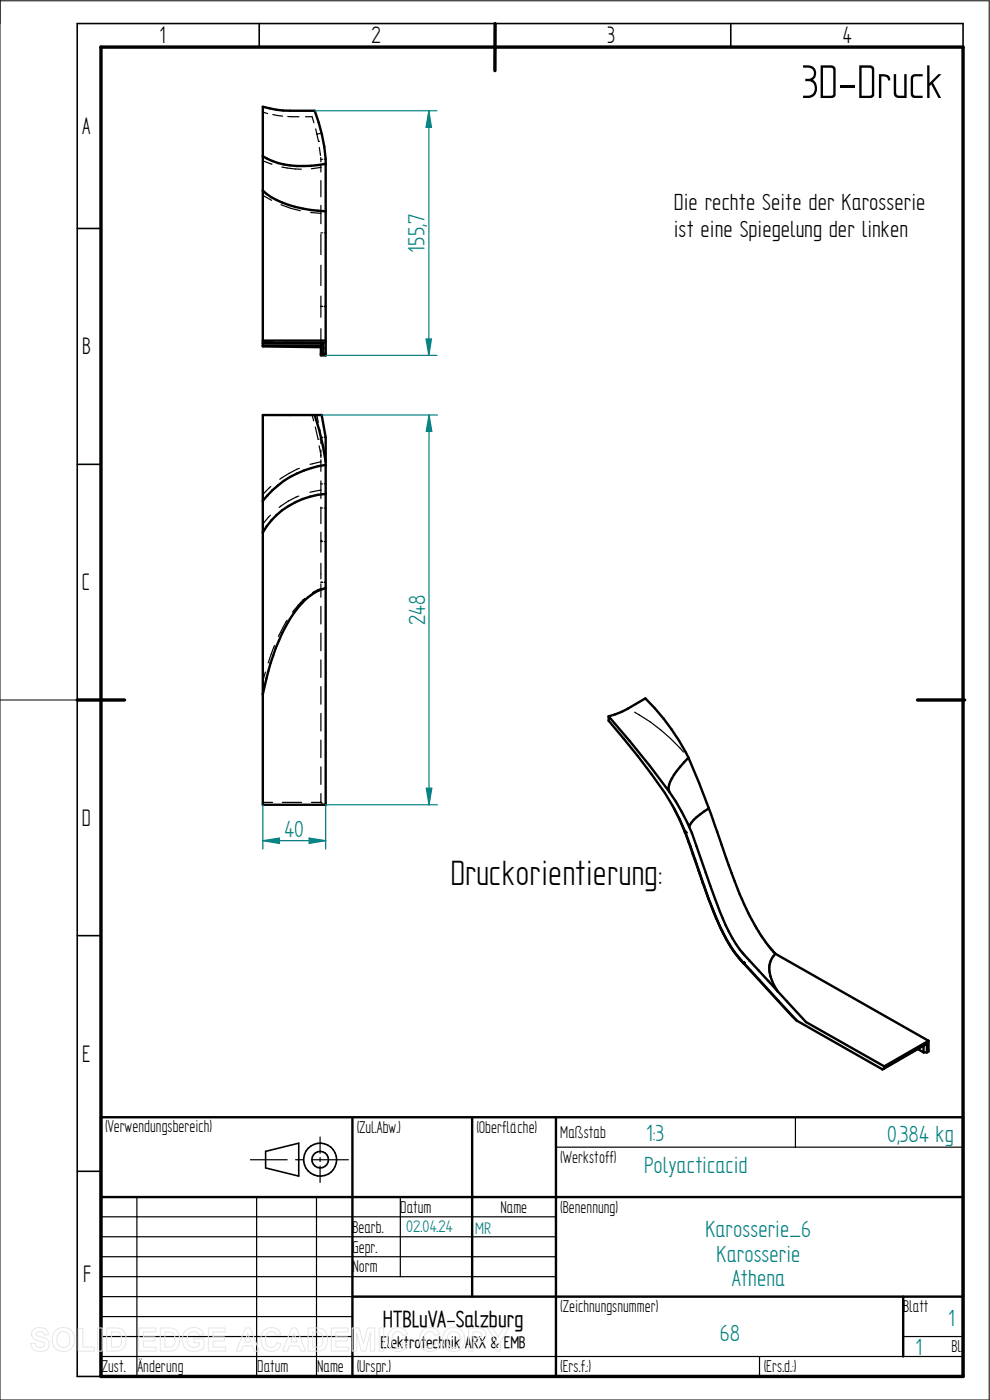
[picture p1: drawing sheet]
<svg xmlns="http://www.w3.org/2000/svg" width="210mm" height="297mm" viewBox="0 0 210 297" stroke-linecap="round" stroke-linejoin="round" font-family="sans-serif">
<path d="M0 0v297h209.8v-296.8h-209.8M0 148.5h16.4" fill="none" stroke="#000" stroke-width=".21"/>
<g fill="none" stroke="#000" stroke-width=".34">
<path d="M55 5v5M105 5v5M155 5v5M204.3 10v-5h-187.9v287h5M16.4 48.5h5M16.4 98.5h5M16.4 148.5h5M16.4 198.5h5M16.4 248.5h5M56.3 244.3l7.1-1.8v7l-7.1-1.7z"/>
<circle cx="67.9" cy="246" r="3.5"/>
<circle cx="67.9" cy="246" r="1.76"/>
</g>
<path d="M21.4 10h182.9v282h-182.9zM105 5v10M16.4 148.5h10M194.6 148.5h10" fill="none" stroke="#000" stroke-width=".72"/>
<g fill="none" stroke="#000" stroke-width=".51">
<path d="M55.8 33.1a16.5 16.5 0 0 0 10.2 2.1l3.1-.4M55.8 40.4a18.6 18.6 0 0 0 10 4.1l3.3 .3M55.8 72.3h13.3M55.8 72.8h12.8M55.8 73.3h12.3M68.1 73.3v2.1h1v-41.7a37.5 37.5 0 0 0-2.3-10.2 31.2 31.2 0 0 1-11-.9v50.9l12.3 .2M68.1 75.1h1M68.6 72.8v2.3M68.6 72.8l-.5 .5M55.8 88.1h12.4l.9 4.7v77.9h-13.3zM66.8 88.1l.9 3.2 1.4 6.6M69.1 98.6a20 20 0 0 0-13.3 7.7"/>
<path d="M69.1 104.8a16.8 16.8 0 0 0-13.3 8.2M69.1 124.8a12.1 12.1 0 0 0-6.7 5.1 45 45 0 0 0-6.6 17.4M129.1 152a24.1 24.1 0 0 0 7.8-3.8 48.1 48.1 0 0 1 9.1 12.5M129.1 152v.9a174.2 174.2 0 0 1 12 15.3 65.6 65.6 0 0 1 7.3 16.9 70.4 70.4 0 0 0 6.4 15.4l1.3 2 1.5 1.7M129.1 152l8.8 10.5 4.1 5.5M142 168a46.8 46.8 0 0 1 4.8 8.7 259.3 259.3 0 0 0 6.5 18.2 25.4 25.4 0 0 0 5.7 8.9l12 13 16.6 9.4M143 171.4a122.2 122.2 0 0 1 6.1 15.9 81.9 81.9 0 0 0 4.6 11.2M146 160.7l4.4 10.8M146 160.7l-3 3.6a5.2 5.2 0 0 0-1.1 3.3l.1 .4M150.4 171.5l3.7 10.6a72.2 72.2 0 0 0 7.1 16.1l1.8 2.5 1.5 1.7M150.4 171.5l-1.9 1.3a6 6 0 0 0-2.3 2.6M153.9 198.9l1.6 2.6 1.8 2.3 11.7 12.7"/>
<path d="M157.7 204.3l11.3 12.2M164.5 202.4l32.5 18.4M164.5 202.4a4.8 4.8 0 0 0-.7 5.7l1.2 2.3M169 216.5l18.2 10.4M21.4 237h182.9v55h-182.9zM74.8 237v55M100.2 237v38.1M117.9 237v55M187.6 226.2v.5l-.4 .2M194.7 222.5l1.2 .8M195.9 223.3h.7M196.6 221.4l-.7 .4v1.5"/>
<path d="M196.6 221.4l-9.4 5.5M196.6 221.4v1.9M197 220.8v2.3l-.4 .2M197 220.8l-9.4 5.4M21.4 254h182.9M74.8 275.1h129.5M191.6 275.1v12.7"/>
</g>
<g fill="none" stroke="#000" stroke-width=".25">
<path d="M55.8 34.1l1.9 .7M55.8 23.8l1 .3M57.9 24.3l2 .3M59.8 35.4l4.1 .5M61 24.7l2.4 .1M64.8 24.8h1.4l.4 1.2M67 27.3l.6 2.7M67.2 28.4h.1M67.4 28.4h-.2M67.6 30h.1M67.7 31.3l.3 1.7M67.9 28.3l-.3 .1"/>
<path d="M68 33.4l.1 .4M68.1 33.8v.5M68.1 35v1.5M68.1 38.3v3.4M68.1 35.5l-2.1 .3M68.2 28.2l-.1 .1M68.4 33.8h-.3M69.1 33.7l-.3 .1M55.8 41.4l1.8 1.1M59.6 43.4l2.1 .8 2 .5M65.9 45.1l2.2 .2M68.1 49.4h.3"/>
<path d="M68.1 43.6v3.9M68.1 49.7v4.3M68.1 56.3v4.3M68.8 49.4h.3M55.8 72.5h2.2M60.2 72.6h4.4M66.9 72.6l2.2 .1M68.1 73.9h.3M68.1 65h.3M68.1 62.8v4.5M68.1 69.7v2.8M68.1 72.9v.4"/>
<path d="M68.8 73.9h.3M68.8 65h.3M63.5 99.4l-2.2 1-1.9 1.3M66.2 88.1l.3 1.2M66.9 90.6l.6 2.6M67.2 88.1l.3 1.5M67.5 93.2h.1M67.7 94.6l.3 1.5M67.8 91.2l.3 1.6M68 96.4l.1 .3M68.1 92.8v1.3M68.1 95.5v1.6"/>
<path d="M68.1 97.5v2.5M68.1 92.8h.3M68.1 98l-2.3 .5M68.8 92.8h.3h-.3M57.4 109.3l-1.6 1.9M57.4 103.2l-1.6 1.7M63.4 105.2a15.1 15.1 0 0 0-4.2 2.5M68.1 114.6h.1M68.1 102v3.7M68.1 107.6v3.5M68.1 112.9v1.7M68.1 114.8v2.3"/>
<path d="M68.1 119.5v3.3M68.1 102.7h.3M68.1 107.8h.3M68.1 114.9h.3M68.1 104l-2.4 .4M68.8 102.7h.3M68.8 107.8h.3M68.8 114.9h.3M58.3 136.9l-1.4 3.7M60.9 131.6l-1.8 3.4M64.7 127l-2.6 2.9M68.1 123.9v2.8"/>
<path d="M68.1 128.7v3.7M68.1 134.3v3.7M68.1 140v3.7M68.1 123.5h.3M68.1 124.8l-1.8 .9M68.8 123.5h.3M56.3 142.6l-.5 1.9M68.1 145.7v3.7M68.1 151.3v3.8M68.1 157v3.7M134.6 151.1a38.4 38.4 0 0 1 10.4 8.5M55.8 170.2h2"/>
<path d="M59.9 170.2h4.1M66.1 170.2h2M68.1 170.2h.1M68.1 162.7v3.7M68.1 168.4v1.8M68.1 170.2l.1 .2M68.5 170.6l.1 .1M168.7 237v6.4M21.4 258.1h96.5M29 254v38M53.1 246h7.8M54.4 254v38"/>
<path d="M62.7 246h1.7M66.2 246h7.7M67.1 254v38M67.9 241.2v3.5M67.9 245.6v.8M67.9 247.4v3.5M84.9 254v16.8M117.9 243.4h86.4M21.4 270.8h96.5M21.4 266.6h96.5M21.4 262.4h96.5M21.4 275.1h53.4"/>
<path d="M21.4 279.3h53.4M21.4 287.8h182.9M21.4 283.5h53.4M161.1 287.8v4.2M191.6 283.5h12.7"/>
</g>
<g fill="#000">
<circle cx="68.1" cy="73.3" r=".25"/>
<circle cx="145.3" cy="176.4" r=".25"/>
<circle cx="145.3" cy="176.5" r=".25"/>
<circle cx="145.3" cy="176.6" r=".25"/>
<circle cx="145.4" cy="176.7" r=".25"/>
<circle cx="145.4" cy="176.6" r=".25"/>
<circle cx="157.6" cy="204.2" r=".25"/>
<circle cx="157.6" cy="204.3" r=".25"/>
<circle cx="157.7" cy="204.3" r=".25"/>
</g>
<path d="M66.8 23.5h25.9M91 23.5l.5 3.5h-1.1zM69.1 75.4h23.6" fill="none" stroke="#008080" stroke-width=".25"/>
<path d="M91 23.5l.5 3.5h-1.1z" fill="#008080"/>
<path d="M90.4 71.9h1.1l-.5 3.5z" fill="none" stroke="#008080" stroke-width=".25"/>
<path d="M90.4 71.9h1.1l-.5 3.5z" fill="#008080"/>
<path d="M91 23.5v51.9M68.2 88.1h24.6M91 88.1l.6 3.4h-1.2zM69.1 170.7h23.7" fill="none" stroke="#008080" stroke-width=".25"/>
<path d="M91 88.1l.6 3.4h-1.2z" fill="#008080"/>
<path d="M90.4 167.2h1.2l-.6 3.5z" fill="none" stroke="#008080" stroke-width=".25"/>
<path d="M90.4 167.2h1.2l-.6 3.5z" fill="#008080"/>
<path d="M91 88.1v82.6M55.8 170.7v9.4M65.6 177.8l3.5 .6-3.5 .5zM69.1 170.7v9.4" fill="none" stroke="#008080" stroke-width=".25"/>
<path d="M65.6 177.8l3.5 .6-3.5 .5z" fill="#008080"/>
<path d="M55.8 178.4l3.5-.6v1.1z" fill="none" stroke="#008080" stroke-width=".25"/>
<path d="M55.8 178.4l3.5-.6v1.1z" fill="#008080"/>
<path d="M55.8 178.4h13.3" fill="none" stroke="#008080" stroke-width=".25"/>
<g fill="none" stroke="#e6e6e6" stroke-width=".21">
<path d="M7.1 282.1a2.02 2.02 0 0 1 3.1 .7l.1 .4h-.9a.9 .9 0 0 0-.8-.7 .9 .9 0 0 0-.9 .5l.1 .3 .5 .2a2.15 2.15 0 0 1 2.1 1.4 1.72 1.72 0 0 1-2.3 1.8l-.7-.2-.7-.7-.2-.8 1-.1a1.06 1.06 0 0 0 .9 1 1.06 1.06 0 0 0 1.1-.7 1.66 1.66 0 0 0-1.6-.8 1.37 1.37 0 0 1-.8-2.3zM11.8 282.3a2.46 2.46 0 0 1 3.1-.2 2.46 2.46 0 0 1 .8 3 2.4 2.4 0 0 1-3.1 1.5 2.4 2.4 0 0 1-1.5-3.1l.2-.5zM12.4 282.9a1.39 1.39 0 0 1 1.7-.3 1.39 1.39 0 0 1 .7 1.6 1.41 1.41 0 0 1-1.4 1.7 1.41 1.41 0 0 1-1.3-1.7l.1-.8zM16.6 281.8h1v4h2.4v.8h-3.4zM20.7 281.7h1v4.9h-1zM22.6 281.7h1.9a2.2 2.2 0 0 1 2.2 2.8 2.02 2.02 0 0 1-2.2 2.1h-1.9zM23.6 282.6a1.8 1.8 0 0 1 2 .5 2.09 2.09 0 0 1-.4 2.6l-1.6 .1zM29.5 281.7h3.6v.9h-2.7v1h2.5v.9h-2.5v1.3h2.7v.8h-3.6zM34 281.7h1.8a2.2 2.2 0 0 1 2.3 2.8 2.02 2.02 0 0 1-2.2 2.1h-1.9zM35 282.6a1.8 1.8 0 0 1 1.9 .5 2.09 2.09 0 0 1-.4 2.6l-1.5 .1zM39.4 282.3a2.33 2.33 0 0 1 3.8 .8l-1 .2a1.37 1.37 0 0 0-1.6-.7 1.37 1.37 0 0 0-.9 1.5 1.56 1.56 0 0 0 .8 1.6 1.56 1.56 0 0 0 1.8-.2v-.6h-1.2v-.9h2.2v2a2.65 2.65 0 0 1-3.1 .5 2.65 2.65 0 0 1-1.5-2.7l.3-1zM44.2 281.7h3.6v.9h-2.6v1h2.4v.9h-2.4v1.3h2.7v.8h-3.7z"/>
<path d="M52 281.7h1.1l1.9 4.9h-1l-.4-1.1h-2l-.4 1.1h-1.1zM52.6 282.9l.6 1.8h-1.3zM56 282.3a2.12 2.12 0 0 1 3.6 .8l-1 .2a1.24 1.24 0 0 0-1.6-.7 1.24 1.24 0 0 0-.7 1.6 1.28 1.28 0 0 0 .4 1.4 1.28 1.28 0 0 0 1.6 0l.4-.8 .9 .3a2.19 2.19 0 0 1-2.5 1.6 2.19 2.19 0 0 1-1.8-2.5l.1-.9zM61.9 281.7h1l2 4.9h-1.1l-.4-1.1h-2l-.4 1.1h-1.1zM62.4 282.9l.7 1.8h-1.4zM65.4 281.7h1.8a2.2 2.2 0 0 1 2.3 2.8 2.02 2.02 0 0 1-2.3 2.1h-1.8zM66.3 282.6a1.8 1.8 0 0 1 2 .5 2.09 2.09 0 0 1-.4 2.6l-1.6 .1zM70.3 281.7h3.6v.9h-2.7v1h2.5v.9h-2.5v1.3h2.8v.8h-3.7zM74.7 281.7h1.5l.9 3.4 .9-3.4h1.5v4.9h-.9l-.1-3.8-.9 3.8h-1l-.9-3.8-.1 3.8h-.9zM80.4 281.7h1v4.9h-1zM82.8 282.3a2.12 2.12 0 0 1 3.6 .8l-.9 .2a1.24 1.24 0 0 0-1.6-.7 1.24 1.24 0 0 0-.8 1.6 1.28 1.28 0 0 0 .5 1.4 1.28 1.28 0 0 0 1.5 0l.4-.8 .9 .3a2.19 2.19 0 0 1-2.5 1.6 2.19 2.19 0 0 1-1.7-2.5l.1-.9zM89.6 282.3a2.12 2.12 0 0 1 3.6 .8l-.9 .2a1.24 1.24 0 0 0-1.6-.7 1.24 1.24 0 0 0-.7 1.6 1.28 1.28 0 0 0 .4 1.4 1.28 1.28 0 0 0 1.5 0l.4-.8 1 .3a2.19 2.19 0 0 1-2.6 1.6 2.19 2.19 0 0 1-1.7-2.5l.1-.9z"/>
<path d="M94.6 282.3a2.46 2.46 0 0 1 3.1-.2 2.46 2.46 0 0 1 .8 3 2.4 2.4 0 0 1-3.1 1.5 2.4 2.4 0 0 1-1.4-3.1l.1-.5zM95.2 282.9a1.39 1.39 0 0 1 1.7-.3 1.39 1.39 0 0 1 .7 1.6 1.41 1.41 0 0 1-1.3 1.7 1.41 1.41 0 0 1-1.4-1.7l.1-.8zM99.4 281.7h1.6a1.61 1.61 0 0 1 2.1 1.5 1.62 1.62 0 0 1-2.1 1.6h-.6v1.8h-1zM100.4 282.6a1.62 1.62 0 0 1 1.7 .3 .7 .7 0 0 1-.1 .8 .7 .7 0 0 1-.7 .2h-.9zM103.4 281.7h1.1l1.2 2 1.1-2h1.2l-1.8 2.9v2h-1v-2z"/>
</g>
<text font-size="11.3" x="170" y="20.8">3D-Druck</text>
<text font-size="8.4" x="95.5" y="187.7">Druckorientierung:</text>
<g font-size="5.7">
<text x="33.8" y="9.2">1</text>
<text x="78.8" y="9.2">2</text>
<text x="128.8" y="9.2">3</text>
<text x="178.8" y="9.2">4</text>
<text x="17.4" y="28.4">A</text>
<text x="17.4" y="75.2">B</text>
<text x="17.4" y="125.2">C</text>
<text x="17.4" y="175.2">D</text>
<text x="17.4" y="225.2">E</text>
<text x="17.6" y="271.9">F</text>
</g>
<g font-size="5.6">
<text x="143" y="44.6">Die rechte Seite der Karosserie</text>
<text x="143" y="50.3">ist eine Spiegelung der linken</text>
</g>
<g font-size="5.6" fill="#008080">
<text x="90.1" y="53.6" transform="rotate(-90 90.1 53.6)">155,7</text>
<text x="90.2" y="132.6" transform="rotate(-90 90.2 132.6)">248</text>
<text x="60.4" y="177.5">40</text>
<text x="137.1" y="242">1:3</text>
<text x="188.2" y="242.2">0,384 kg</text>
<text x="136.7" y="248.8">Polyacticacid</text>
<text x="149.6" y="262.4">Karosserie_6</text>
<text x="152" y="267.6">Karosserie</text>
<text x="155.3" y="272.9">Athena</text>
<text x="201.2" y="281.3">1</text>
<text x="152.7" y="284.6">68</text>
<text x="194.2" y="287.4">1</text>
</g>
<text font-size="5.5" x="81.2" y="281.5">HTBLuVA-Salzburg</text>
<g font-size="4.1">
<text x="22.3" y="240.2">(Verwendungsbereich)</text>
<text x="75.7" y="240.4">(Zul.Abw.)</text>
<text x="101.1" y="240.4">(Oberfläche)</text>
<text x="118.8" y="241.4">Maßstab</text>
<text x="118.8" y="246.7">(Werkstoff)</text>
<text x="84.9" y="257.3">Datum</text>
<text x="106.2" y="257.3">Name</text>
<text x="118.8" y="257.3">(Benennung)</text>
<text x="74.8" y="261.5">Bearb.</text>
<text x="74.8" y="265.7">Gepr.</text>
<text x="74.8" y="270">Norm</text>
<text x="118.8" y="278.4">(Zeichnungsnummer)</text>
<text x="191.6" y="278.4">Blatt</text>
<text x="201.8" y="286.9">Bl.</text>
<text x="21.6" y="291.1">Zust.</text>
<text x="29.2" y="291.1">Änderung</text>
<text x="54.6" y="291.1">Datum</text>
<text x="67.3" y="291.1">Name</text>
<text x="75.7" y="291.1">(Urspr.)</text>
<text x="118.8" y="291.1">(Ers.f.:)</text>
<text x="162" y="291.1">(Ers.d.:)</text>
</g>
<g font-size="4" fill="#008080">
<text x="86.2" y="261.5">02.04.24</text>
<text x="100.8" y="261.7">MR</text>
</g>
<text font-size="4" x="80.7" y="286">Elektrotechnik ARX &amp; EMB</text>
</svg>
